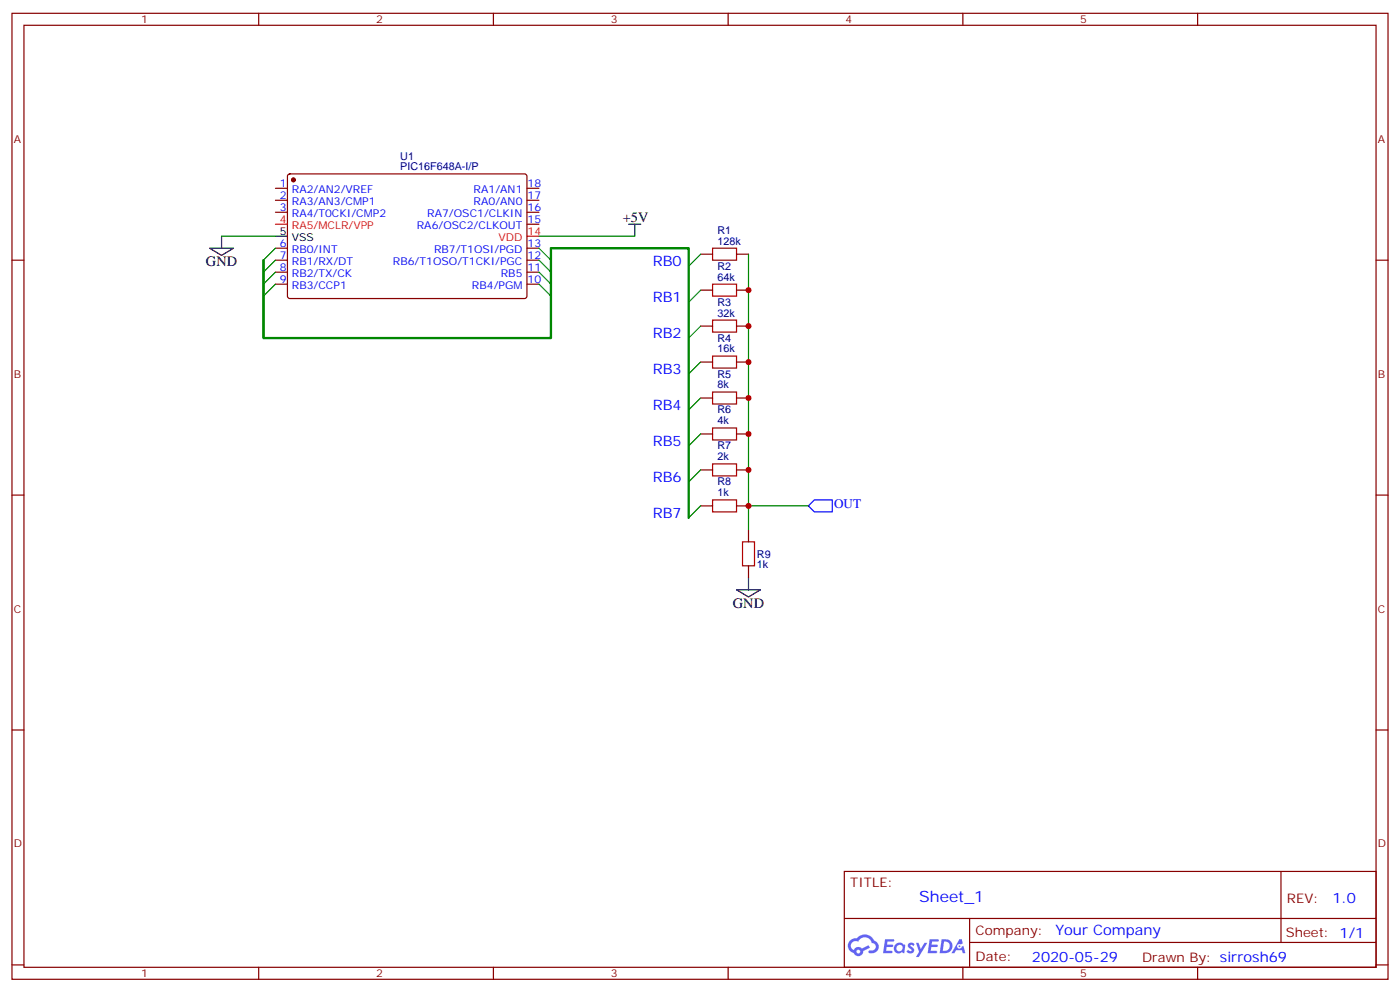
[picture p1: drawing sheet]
<svg xmlns="http://www.w3.org/2000/svg" width="412mm" height="292mm" viewBox="0 0 412 292" stroke-linecap="round" stroke-linejoin="round" font-family="sans-serif">
<g fill="none" stroke="#870000" stroke-width=".35">
<path d="M3.5 3.9h405.4v284.4h-405.4zM7.1 7.4h398.2v277.3h-398.2zM76.2 3.9v3.5M145.3 3.9v3.5M214.5 3.9v3.5M283.6 3.9v3.5M352.8 3.9v3.5M3.5 76.6h3.6M405.3 76.6h3.6M3.5 145.7h3.6M405.3 145.7h3.6M3.5 214.9h3.6"/>
<path d="M405.3 214.9h3.6M248.7 256.5h156.6v28.2h-156.6zM377.3 256.5v20.9M248.7 270.4h156.5M285.6 277.4h119.6M285.6 270.4v14.1M3.5 284h3.6M76.2 284.7v3.6M145.3 284.7v3.6M214.5 284.7v3.6M283.6 284.7v3.6M352.8 284.7v3.6"/>
<path d="M405.3 284h3.6"/>
</g>
<g fill="#5487ff">
<path d="M267.7 277.7a1.22 1.22 0 0 1 1.7 .2l-.4 .6a.47 .47 0 0 0-.3-.4 .47 .47 0 0 0-.5 .2l.1 .2a1.14 1.14 0 0 1 .8 1.8 1.14 1.14 0 0 1-1.9 0l-.2-.2 .5-.6 .7 .5a.29 .29 0 0 0 .3-.3 .29 .29 0 0 0-.2-.3 1.04 1.04 0 0 1-.6-1.7z"/>
<path d="M260.7 276.4h2.4l.3 .2-.2 .5-1.8 .1-.1 .8h1.5l.3 .4-.3 .4h-1.6l-.2 1.1h1.7l.2 .3-.2 .3-2.6 .1z"/>
<path d="M273.8 276.4h2.4l.3 .2-.1 .5-1.8 .1-.2 .8h1.6l.3 .4-.4 .4h-1.6l-.1 1.1h1.7l.2 .3-.2 .3-2.6 .1z"/>
<path d="M282.6 276.4h.7l.3 1.3-.6 .3a.69 .69 0 0 0-1 .3 .69 .69 0 0 0 .4 .9 .69 .69 0 0 0 .9-.6l.5-.2 .6 2.2h-.8l-.2-.9h-1.8l-.5 .9h-.8z"/>
<path d="M269.8 277.5h.8l.6 1.8 1.1-1.8h.9l-2.6 4.2h-.8l.9-1.5z"/>
<path d="M277.4 276.4l-.6 4.2h1.3a2.11 2.11 0 0 0 2.5-2.1 2.11 2.11 0 0 0-2.5-2.1zM278.1 277.2a1.39 1.39 0 0 1 1.7 1.4 1.39 1.39 0 0 1-1.8 1.3h-.3z"/>
<path d="M263.7 278.1a1.54 1.54 0 0 0-.1 2.1 1.54 1.54 0 0 0 2.2 .1l.6 .3 .3-2.3-.2-.3h-.4a1.49 1.49 0 0 0-2.4 .1zM264 279.1a.94 .94 0 0 1 1.8 0 .94 .94 0 0 1-1.8 0z"/>
<path d="M250.4 276.8a2.18 2.18 0 0 0 1.1 3.7 1.44 1.44 0 0 0 1.6 .9 1.44 1.44 0 0 0 1.2-1.4l2-1-.5-.8-1.9 1a1.47 1.47 0 0 0-2.4 .4 1.39 1.39 0 0 1-.7-1.9 1.39 1.39 0 0 1 2-.5 2.12 2.12 0 0 1 2.2-1.3 2.12 2.12 0 0 1 1.9 1.7 1.14 1.14 0 0 1 1.1 1.4 1.14 1.14 0 0 1-1.7 .7 .43 .43 0 0 0-.5 .4 .43 .43 0 0 0 .4 .5 1.98 1.98 0 0 0 2.5-1.2 1.98 1.98 0 0 0-1.2-2.6 3.1 3.1 0 0 0-5.3-.6l-.9 .1zM252.3 280.1a.55 .55 0 0 1 1.1 0 .55 .55 0 0 1-1.1 0z"/>
<circle cx="282.6" cy="278.5" r=".26"/>
</g>
<circle cx="86.4" cy="53" r=".53" fill="#870000" stroke="#870000" stroke-width=".35"/>
<g fill="none" stroke="#870000" stroke-width=".35">
<path d="M81.1 55.4h3.6M81.1 58.9h3.6M84.9 51.4l.5-.2h69.4l.4 .7v35.5l-.7 .5-69.4-.1-.4-.6v-35.3zM155.2 55.4h3.5M155.2 58.9h3.5M81.1 62.5h3.6M81.1 73.1h3.6M81.1 76.6h3.6M155.2 62.5h3.5M155.2 73.1h3.5M155.2 76.6h3.5M155.2 66h3.5"/>
<path d="M206.4 74.8h3.5M217 74.8h3.5M81.1 80.1h3.6M81.1 83.6h3.6M155.2 80.1h3.5M155.2 83.6h3.5M206.4 85.4h3.5M206.4 96h3.5M217 85.4h3.5M217 96h3.5M206.4 106.6h3.5M206.4 117.2h3.5"/>
<path d="M217 106.6h3.5M217 117.2h3.5M206.4 127.7h3.5M206.4 138.3h3.5M217 127.7h3.5M217 138.3h3.5M206.4 148.9h3.5M217 148.9h3.5M220.5 156v3.5M220.5 166.5v3.6"/>
</g>
<path d="M81.1 66h3.6M155.2 69.5h3.5" fill="none" stroke="#f00" stroke-width=".35"/>
<path d="M61.7 73.1h7.1l-3.5 2.1zM65.3 69.5v3.6M81.1 69.5h3.6M185.2 66h3.5M187 66v3.5M217 173.6h7l-3.5 2.1zM220.5 170.1v3.5" fill="none" stroke="#000" stroke-width=".35"/>
<g fill="none" stroke="#008700" stroke-width=".35">
<path d="M65.3 69.5h15.8M81.1 73.1l-3.5 3.5M81.1 76.6l-3.5 3.5M158.7 69.5h28.3M158.7 73.1l3.6 3.5M158.7 76.6l3.6 3.5M206.4 74.8l-3.6 3.6M220.5 74.8v81.2M81.1 80.1l-3.5 3.5M81.1 83.6l-3.5 3.6M158.7 80.1l3.6 3.5M158.7 83.6l3.6 3.6"/>
<path d="M206.4 85.4l-3.6 3.5M206.4 96l-3.6 3.5M206.4 106.6l-3.6 3.5M206.4 117.2l-3.6 3.5M206.4 127.7l-3.6 3.6M206.4 138.3l-3.6 3.6M206.4 148.9l-3.6 3.5M220.5 148.9h17.6"/>
</g>
<path d="M209.9 73.1h7.1v3.5h-7.1zM209.9 83.6h7.1v3.6h-7.1zM209.9 94.2h7.1v3.6h-7.1zM209.9 104.8h7.1v3.5h-7.1zM209.9 115.4h7.1v3.5h-7.1zM209.9 126h7.1v3.5h-7.1zM209.9 136.6h7.1v3.5h-7.1zM209.9 147.1h7.1v3.6h-7.1zM218.7 159.5h3.5v7h-3.5z" fill="none" stroke="#a10000" stroke-width=".35"/>
<path d="M77.6 76.6v22.9h84.7v-26.4h40.5v79.3" fill="none" stroke="#008700" stroke-width=".71"/>
<path d="M238.1 148.9l1.8-1.8h5.3v3.6h-5.3z" fill="none" stroke="#00f" stroke-width=".35"/>
<g fill="#c00">
<circle cx="220.5" cy="96" r=".88"/>
<circle cx="220.5" cy="85.4" r=".88"/>
<circle cx="220.5" cy="106.6" r=".88"/>
<circle cx="220.5" cy="117.2" r=".88"/>
<circle cx="220.5" cy="127.7" r=".88"/>
<circle cx="220.5" cy="138.3" r=".88"/>
<circle cx="220.5" cy="148.9" r=".88"/>
</g>
<text font-size="4.6" fill="#00f" x="270.8" y="265.5">Sheet_1</text>
<g font-size="4.2">
<text x="183.4" y="65.3">+5V</text>
<text x="60.7" y="78.4">GND</text>
<text x="215.9" y="178.9">GND</text>
</g>
<g font-size="4.2" fill="#00f">
<text x="192.3" y="78.4">RB0</text>
<text x="192.3" y="88.9">RB1</text>
<text x="192.3" y="99.5">RB2</text>
<text x="192.3" y="110.1">RB3</text>
<text x="192.3" y="120.7">RB4</text>
<text x="192.3" y="131.3">RB5</text>
<text x="192.3" y="141.9">RB6</text>
<text x="192.3" y="152.4">RB7</text>
<text x="392.5" y="265.8">1.0</text>
<text x="310.9" y="275.3">Your Company</text>
<text x="304" y="283.1">2020-05-29</text>
</g>
<text font-size="3.9" fill="#00f" x="245.7" y="149.6">OUT</text>
<g font-size="3.9" fill="#800">
<text x="250.5" y="261.1">TITLE:</text>
<text x="379.1" y="265.8">REV:</text>
<text x="287.4" y="275.3">Company:</text>
<text x="378.7" y="275.9">Sheet: 1/1</text>
<text x="287.4" y="283">Date:</text>
<text x="336.4" y="283.1">Drawn By: sirrosh69</text>
</g>
<g font-size="3.2" fill="#800">
<text x="41.6" y="6.9">1</text>
<text x="110.8" y="6.9">2</text>
<text x="179.9" y="6.9">3</text>
<text x="249.1" y="6.9">4</text>
<text x="318.2" y="6.9">5</text>
<text x="4.1" y="42">A</text>
<text x="405.9" y="42">A</text>
<text x="4.1" y="111.2">B</text>
<text x="405.9" y="111.2">B</text>
<text x="4.1" y="180.3">C</text>
<text x="405.9" y="180.3">C</text>
<text x="4.1" y="249.4">D</text>
<text x="405.9" y="249.4">D</text>
<text x="41.6" y="287.7">1</text>
<text x="110.8" y="287.7">2</text>
<text x="179.9" y="287.7">3</text>
<text x="249.1" y="287.7">4</text>
<text x="318.2" y="287.7">5</text>
</g>
<g font-size="3.2" fill="#000080">
<text x="117.9" y="47.1">U1</text>
<text x="117.9" y="50.1">PIC16F648A-I/P</text>
<text x="211.3" y="68.8">R1</text>
<text x="211.3" y="72">128k</text>
<text x="211.3" y="82.6">64k</text>
<text x="211.3" y="79.4">R2</text>
<text x="211.3" y="90">R3</text>
<text x="211.3" y="93.2">32k</text>
<text x="211.3" y="100.5">R4</text>
<text x="211.3" y="103.8">16k</text>
<text x="211.3" y="111.1">R5</text>
<text x="211.3" y="114.3">8k</text>
<text x="211.3" y="124.9">4k</text>
<text x="211.3" y="121.7">R6</text>
<text x="211.3" y="135.5">2k</text>
<text x="211.3" y="132.2">R7</text>
<text x="211.3" y="142.8">R8</text>
<text x="211.3" y="146.1">1k</text>
<text x="223" y="167.3">1k</text>
<text x="223" y="164.1">R9</text>
</g>
<g font-size="3.2" fill="#00f">
<text x="82.5" y="55.1">1</text>
<text x="82.5" y="58.6">2</text>
<text x="86" y="56.8">RA2/AN2/VREF</text>
<text x="139.5" y="56.8">RA1/AN1</text>
<text x="155.4" y="58.6">17</text>
<text x="155.4" y="55.1">18</text>
<text x="82.5" y="62.1">3</text>
<text x="86" y="60.4">RA3/AN3/CMP1</text>
<text x="86" y="63.9">RA4/T0CKI/CMP2</text>
<text x="125.9" y="63.9">RA7/OSC1/CLKIN</text>
<text x="139.5" y="60.4">RA0/AN0</text>
<text x="155.4" y="65.7">15</text>
<text x="155.4" y="62.1">16</text>
<text x="122.8" y="67.4">RA6/OSC2/CLKOUT</text>
<text x="82.5" y="72.7">6</text>
<text x="82.5" y="76.2">7</text>
<text x="86" y="74.5">RB0/INT</text>
<text x="86" y="78">RB1/RX/DT</text>
<text x="115.7" y="78">RB6/T1OSO/T1CKI/PGC</text>
<text x="127.8" y="74.5">RB7/T1OSI/PGD</text>
<text x="155.4" y="76.2">12</text>
<text x="155.4" y="72.7">13</text>
<text x="82.5" y="79.8">8</text>
<text x="82.5" y="83.3">9</text>
<text x="86" y="81.5">RB2/TX/CK</text>
<text x="147.5" y="81.5">RB5</text>
<text x="155.4" y="83.3">10</text>
<text x="155.4" y="79.8">11</text>
<text x="86" y="85.1">RB3/CCP1</text>
<text x="139" y="85.1">RB4/PGM</text>
</g>
<g font-size="3.2" fill="#f00">
<text x="82.5" y="65.7">4</text>
<text x="86" y="67.4">RA5/MCLR/VPP</text>
<text x="146.9" y="70.9">VDD</text>
<text x="155.4" y="69.2">14</text>
</g>
<g font-size="3.2">
<text x="82.5" y="69.2">5</text>
<text x="86" y="70.9">VSS</text>
</g>
</svg>
